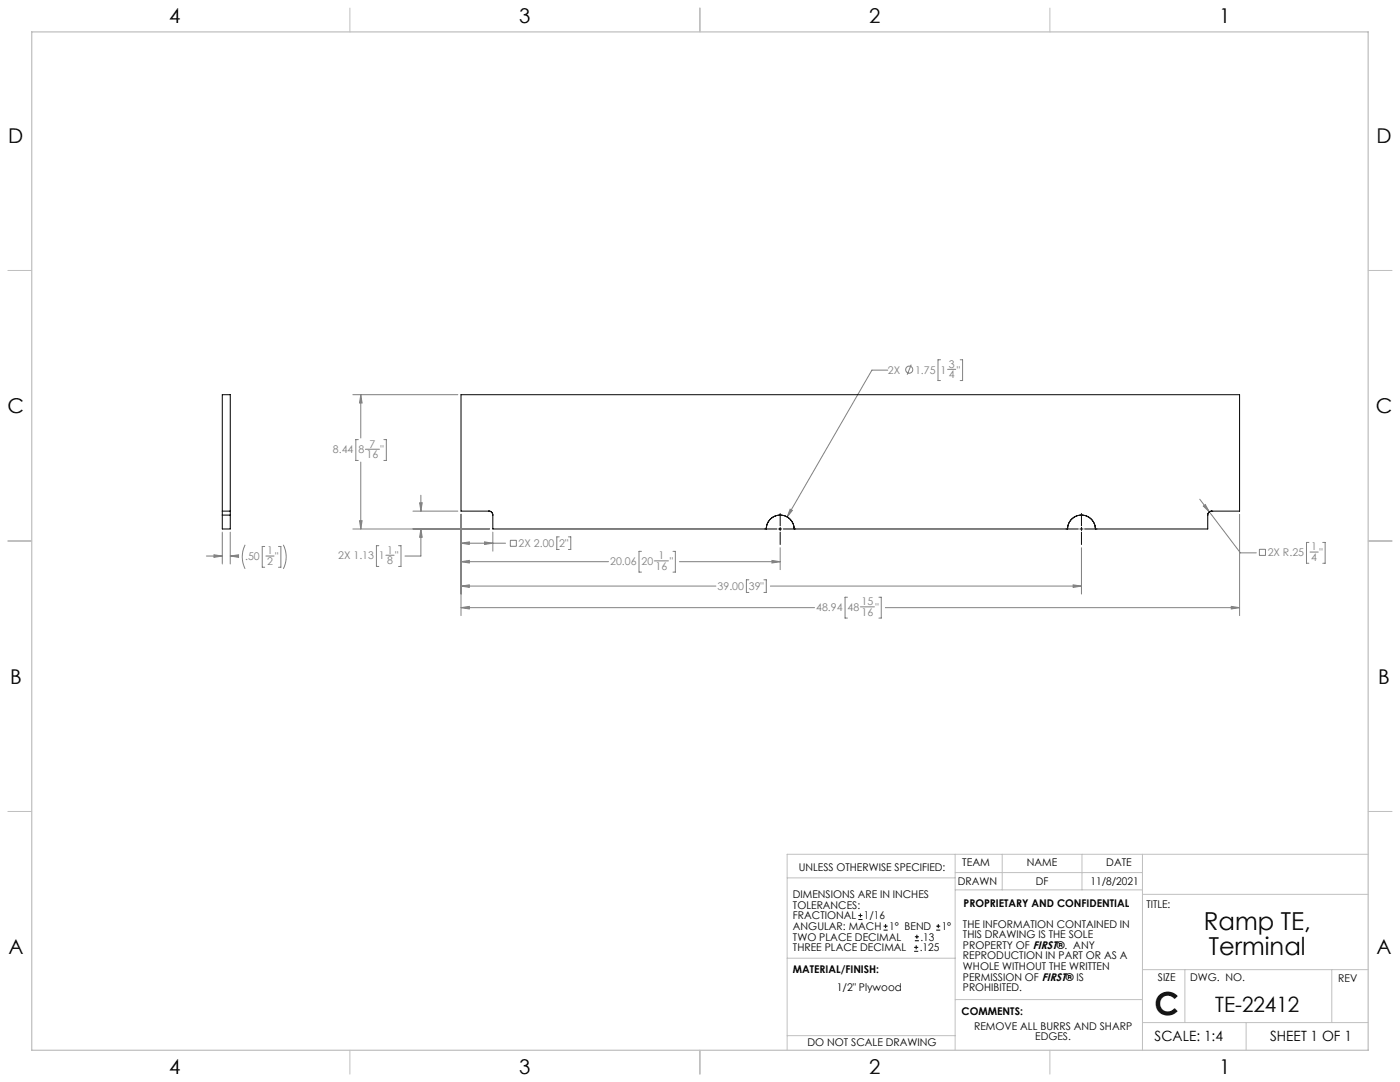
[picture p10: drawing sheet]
<svg xmlns="http://www.w3.org/2000/svg" width="559mm" height="432mm" viewBox="0 0 559 432" stroke-linecap="round" stroke-linejoin="round" font-family="sans-serif">
<g fill="none" stroke="#c0c0c0" stroke-width=".4">
<path d="M139.7 3.2v9.5M279.4 3.2v9.5M419.1 3.2v9.5M3.1 107.9h9.6M546.1 107.9h9.5M3.1 215.9h9.6M546.1 215.9h9.5M3.1 323.8h9.6M546.1 323.8h9.5M314.2 350.3h67M381.2 340.9v78.2M381.2 355.1h74.8"/>
<path d="M381.2 348.2h74.8M400 340.9v14.2M431.9 340.9v14.2M456 340.9v78.2M456 356.9h90.1M546.1 340.9h-231.9v78.2M314.2 382.4h67.2M381.2 398.9h74.8M456 387h90.1M472.9 387v21.1M531.6 387v21.1M139.7 419.1v9.6"/>
<path d="M279.4 419.1v9.6M314.2 413.3h67M419.1 419.1v9.6M456 408.1h90.1M497.4 408.1v11"/>
</g>
<path d="M12.7 12.7h533.4v406.4h-533.4z" fill="none" stroke="#c0c0c0" stroke-width=".5"/>
<g fill="none" stroke="#808080" stroke-width=".4">
<path d="M140.8 157.5h41.9M144 157.5l.5 3.3h-1zM144 157.5v17.3M354.4 147.7h-6.4l-33.8 58.6M363.7 145.5l-1.6 4M375.4 143.6h-1v8.3h1M378.2 147.4h3.3M383.3 143.6h.9v8.3h-.9M143 175.4h-1v8.4h1M145.8 179.3h5.6M153.2 175.4h1v8.4h-1M144 184.4v26.7"/>
<path d="M168 197.6v6.4M478.9 199.2l16.2 21.4h6.3M88.7 212.4v12.7M91.9 212.4v12.7M97.8 217.4a10.7 10.7 0 0 0 0 9.6M105.7 218.1h-1v8.3h1M111.2 218.1h.9v8.3h-.9M113.1 217.4a10.7 10.7 0 0 1 0 9.6M140.8 211.1h54.6M143.5 207.8h1l-.5 3.3zM151.2 217.8h-1v8.3h1M159.1 217.8h1v8.3h-1"/>
<path d="M164.8 204h17.9M167.5 200.7h1l-.5 3.3zM168 211.1l.5 3.3h-1zM168 211.1v10.8h-6.4M184 216.8l3.3-.5v1zM184 205.2v40.5M184 216.8h17.8M193.4 216.3l3.3 .5-3.3 .5zM196.7 212.4v7.6M203.7 215.6h2.4v2.4h-2.4zM223.2 214.2h-1v5.1h1M226.9 214.2h.9v5.1h-.9"/>
<path d="M311.4 218.6v8.7M315.4 203.2l.9 .5-2.1 2.6zM431.7 218.6v18.5M480.3 202l.8-.6 1.6 2.9zM494.8 205.2v40.5M502.7 219.2h2.4v2.5h-2.4zM522.4 216.5h-.9v8.3h.9M528 216.5h.9v8.3h-.9M82.4 221.9h6.3M85.4 221.4l3.3 .5-3.3 .5zM91.9 221.9l3.3-.5v1zM91.9 221.9h2.9"/>
<path d="M106.1 221.9h3.3M154 221.6h3.3M184 224.2l3.3-.5v1zM184 233.9l3.3-.5v1zM184 224.2h58.9M184 233.9h101.8M256 220h-.9v8.3h.9M261.2 223.8h5.6M268.6 220h1v8.3h-1M271.2 224.2h40.2M298.9 231.4h-1v5h1M304.9 231.4h1v5h-1"/>
<path d="M307.5 233.9h124.2M308.1 223.7l3.3 .5-3.3 .5zM338.2 238.3h-.9v8.4h.9M350.8 238.3h1v8.4h-1M428.3 233.4l3.4 .5-3.4 .5zM522.9 220.3h3.3M184 242.5l3.3-.5v1zM184 242.5h141.1M343.4 242.2h5.6M353.4 242.5h141.4M491.5 242l3.3 .5-3.3 .5z"/>
<circle cx="362.9" cy="147.5" r="1.41"/>
</g>
<path d="M305.2 211.1h4.9M310.8 211.1h1.2M311.4 204.9v4.9M311.4 210.5v1.2M311.4 212.4v4.9M312.7 211.1h4.9M425.5 211.1h4.9M431 211.1h1.3M431.7 204.9v4.9M431.7 210.5v1.2M431.7 212.4v4.9M432.9 211.1h5" fill="none" stroke="#000" stroke-width=".4"/>
<path d="M91.9 221.9l3.3-.5v1zM85.4 221.4l3.3 .5-3.3 .5zM168 211.1l.5 3.3h-1zM167.5 200.7h1l-.5 3.3zM143.5 207.8h1l-.5 3.3zM144 157.5l.5 3.3h-1zM184 216.8l3.3-.5v1zM193.4 216.3l3.3 .5-3.3 .5zM184 224.2l3.3-.5v1zM308.1 223.7l3.3 .5-3.3 .5zM184 233.9l3.3-.5v1zM428.3 233.4l3.4 .5-3.4 .5zM184 242.5l3.3-.5v1zM491.5 242l3.3 .5-3.3 .5zM480.3 202l2.4 2.3-1.6-2.9zM315.4 203.2l-1.2 3.1 2.1-2.6z" fill="#808080"/>
<g fill="none" stroke="#000" stroke-width=".4">
<path d="M88.7 204v1.6M88.7 204v-46.5h3.2v46.5M88.7 205.6v5.5h3.2v-5.5M88.7 204h3.2M88.7 205.6h3.2M91.9 204v1.6M195.1 204h.1M195.1 204a1.57 1.57 0 0 1 1.6 1.6v5.5h109.2a5.6 5.6 0 0 1 5.5-5.5 5.6 5.6 0 0 1 5.6 5.5h109.1a5.6 5.6 0 0 1 5.6-5.5 5.6 5.6 0 0 1 5.5 5.5h44.9v-5.5a1.57 1.57 0 0 1 1.6-1.6M195.1 204h-11.1v-46.5h310.8v46.5h-11.1M483.7 204h.1M342.6 367h1.6M342.6 365.4h1.6"/>
<path d="M343.4 364.6v1.5M352.7 371.2h1.6M352.7 369.6h1.6M353.5 368.8v1.6M364.9 379.7h1.6M364.9 378.1h1.6M365.2 375.4h1.6M365.2 373.8h1.6M365.7 377.3v1.5M366 373v1.6M373.7 371.2h1.6M373.7 369.6h1.6"/>
<path d="M374.5 368.8v1.6"/>
</g>
<text font-size="12.7" x="460.9" y="405.2">C</text>
<g font-size="9.9">
<text x="480.5" y="371.2">Ramp TE,</text>
<text x="482.5" y="381.1">Terminal</text>
</g>
<text font-size="8.5" x="485.1" y="404">TE-22412</text>
<g font-size="8.1">
<text x="67.6" y="9.3">4</text>
<text x="207.3" y="9.3">3</text>
<text x="347" y="9.3">2</text>
<text x="486.7" y="9.3">1</text>
<text x="3.3" y="57">D</text>
<text x="549.4" y="57">D</text>
<text x="3" y="164.9">C</text>
<text x="549.1" y="164.9">C</text>
<text x="4" y="272.9">B</text>
<text x="550.1" y="272.9">B</text>
<text x="3.3" y="380.8">A</text>
<text x="549.4" y="380.8">A</text>
<text x="67.6" y="428.4">4</text>
<text x="207.3" y="428.4">3</text>
<text x="347" y="428.4">2</text>
<text x="486.7" y="428.4">1</text>
</g>
<g font-size="5.6">
<text x="460.9" y="415.2">SCALE: 1:4</text>
<text x="507" y="415.2">SHEET 1 OF 1</text>
</g>
<g font-size="4.2" fill="#808080">
<text x="354.4" y="149.1">2X</text>
<text x="365.3" y="149.1">1.75</text>
<text x="375.4" y="149.1">1</text>
<text x="378.7" y="146.7">3</text>
<text x="382" y="149.1">&quot;</text>
<text x="378.7" y="150.9">4</text>
<text x="147.5" y="178.6">7</text>
<text x="132.9" y="180.9">8.44</text>
<text x="143" y="180.9">8</text>
<text x="146.3" y="182.8">16</text>
<text x="151.9" y="180.9">&quot;</text>
<text x="106.6" y="221.2">1</text>
<text x="154.5" y="220.9">1</text>
<text x="207" y="218.4">2X 2.00</text>
<text x="223.2" y="218.4">2&quot;</text>
<text x="506" y="222">2X R.25</text>
<text x="523.4" y="219.6">1</text>
<text x="526.7" y="222">&quot;</text>
<text x="97.9" y="223.6">.50</text>
<text x="106.6" y="225.4">2</text>
<text x="109.9" y="223.6">&quot;</text>
<text x="135" y="223.2">2X 1.13</text>
<text x="151.2" y="223.2">1</text>
<text x="154.5" y="225.1">8</text>
<text x="157.8" y="223.2">&quot;</text>
<text x="243.6" y="225.5">20.06</text>
<text x="256.1" y="225.5">20</text>
<text x="261.7" y="227.4">16</text>
<text x="262.9" y="223.2">1</text>
<text x="267.3" y="225.5">&quot;</text>
<text x="523.4" y="223.8">4</text>
<text x="286.4" y="235.5">39.00</text>
<text x="298.9" y="235.5">39&quot;</text>
<text x="325.8" y="243.8">48.94</text>
<text x="338.3" y="243.8">48</text>
<text x="343.9" y="241.5">15</text>
<text x="343.9" y="245.7">16</text>
<text x="349.5" y="243.8">&quot;</text>
</g>
<g font-size="4.2">
<text x="318.8" y="347.7">UNLESS OTHERWISE SPECIFIED:</text>
<text x="384.1" y="345.5">TEAM</text>
<text x="409.9" y="345.7">NAME</text>
<text x="441.6" y="345.7">DATE</text>
<text x="382.3" y="353.3">DRAWN</text>
<text x="413.5" y="353.3">DF</text>
<text x="435.3" y="353.3">11/8/2021</text>
<text x="316.5" y="358.5">DIMENSIONS ARE IN INCHES</text>
<text x="316.5" y="362.7">TOLERANCES:</text>
<text x="384.6" y="361.9">PROPRIETARY AND CONFIDENTIAL</text>
<text x="457.6" y="362.3">TITLE:</text>
<text x="316.5" y="371.2">ANGULAR: MACH</text>
<text x="316.5" y="366.9">FRACTIONAL</text>
<text x="344.8" y="366.9">1/16</text>
<text x="354.9" y="371.2">1° BEND</text>
<text x="375.9" y="371.2">1°</text>
<text x="384.4" y="370.2">THE INFORMATION CONTAINED IN</text>
<text x="316.5" y="375.4">TWO PLACE DECIMAL</text>
<text x="367.4" y="375.4">.13</text>
<text x="384.4" y="374.4">THIS DRAWING IS THE SOLE</text>
<text x="316.5" y="379.6">THREE PLACE DECIMAL</text>
<text x="367.1" y="379.6">.125</text>
<text x="384.4" y="378.6">PROPERTY OF FIRST®. ANY</text>
<text x="384.4" y="382.9">REPRODUCTION IN PART OR AS A</text>
<text x="316.5" y="388.4">MATERIAL/FINISH:</text>
<text x="384.4" y="387.1">WHOLE WITHOUT THE WRITTEN</text>
<text x="334" y="395.6">1/2&quot; Plywood</text>
<text x="384.4" y="391.3">PERMISSION OF FIRST® IS</text>
<text x="384.4" y="395.6">PROHIBITED.</text>
<text x="462.2" y="391.3">SIZE</text>
<text x="475.1" y="391.3">DWG. NO.</text>
<text x="534.1" y="391.8">REV</text>
<text x="383.8" y="405.1">COMMENTS:</text>
<text x="388.8" y="410.9">REMOVE ALL BURRS AND SHARP</text>
<text x="322.3" y="417.6">DO NOT SCALE DRAWING</text>
<text x="413.2" y="415.2">EDGES.</text>
</g>
</svg>
